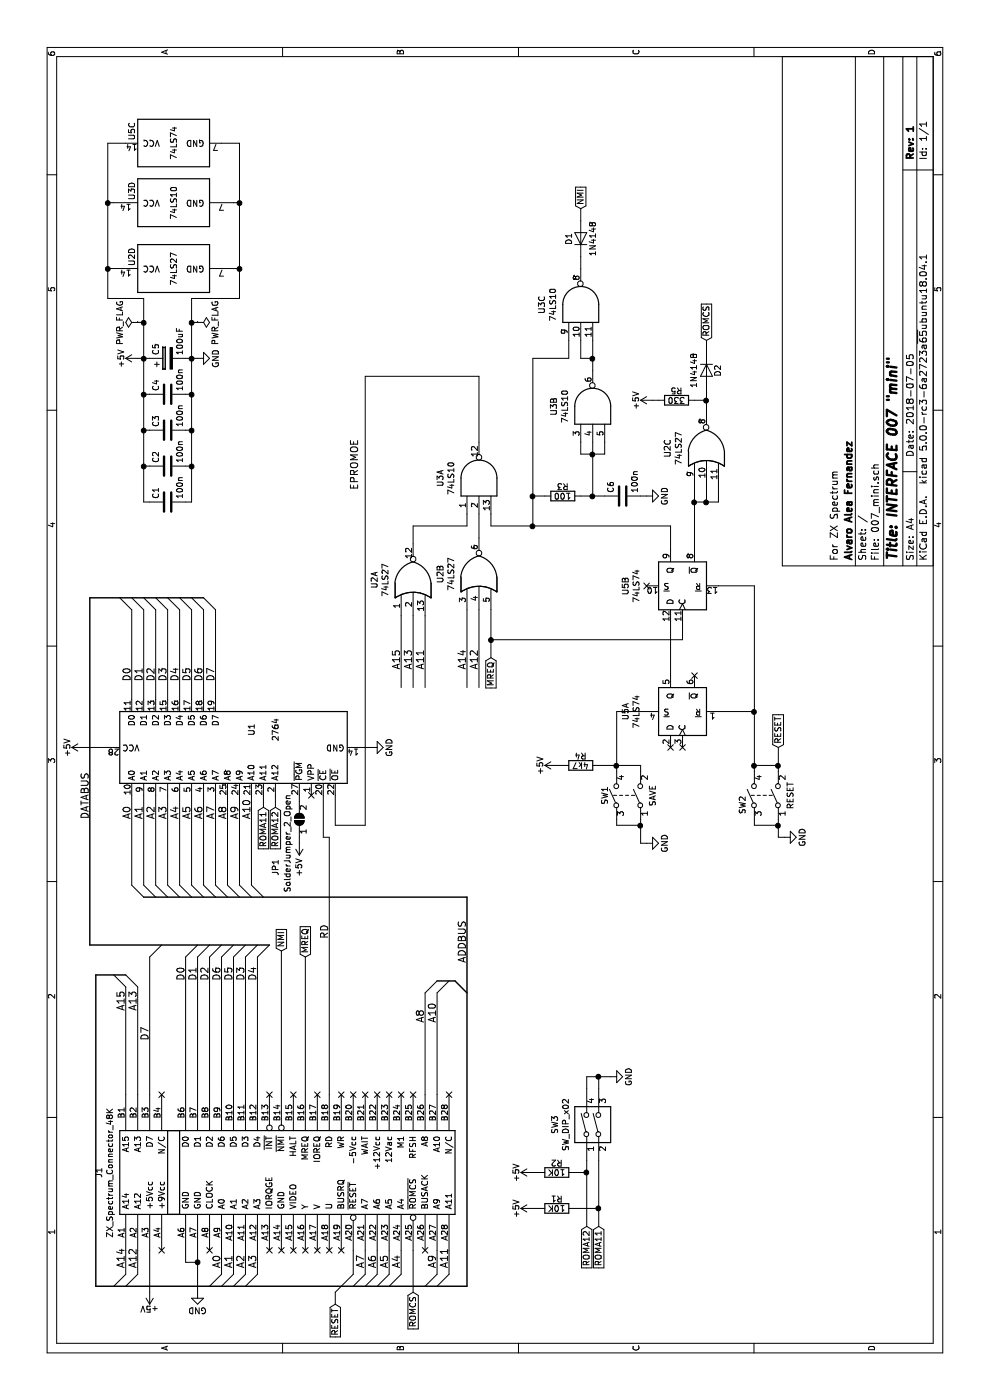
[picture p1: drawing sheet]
EESchema Schematic File Version 4
LIBS:007_mini-cache
EELAYER 26 0
EELAYER END
$Descr A4 11693 8268
encoding utf-8
Sheet 1 1
Title "INTERFACE 007 \"mini\""
Date "2018-07-05"
Rev "1"
Comp "Alvaro Alea Fernandez"
Comment1 "For ZX Spectrum"
Comment2 ""
Comment3 ""
Comment4 ""
$EndDescr
$Comp
L Memory_EPROM:2764 U1
U 1 1
P 5450 1900
F 0 "U1" H 5600 1700 50  0000 C CNN
F 1 "2764" H 5600 1500 50  0000 C CNN
F 2 "Package_DIP:DIP-28_W15.24mm_LongPads" H 5450 1900 50  0001 C CNN
F 3 "" H 5450 1900 50  0001 C CNN
	1    5450 1900
	1    0    0    -1  
$EndComp
$Comp
L Device:R R3
U 1 1
P 7550 4700
F 0 "R3" V 7630 4700 50  0000 C CNN
F 1 "100" V 7550 4700 50  0000 C CNN
F 2 "Resistor_THT:R_Axial_DIN0204_L3.6mm_D1.6mm_P7.62mm_Horizontal" V 7480 4700 50  0001 C CNN
F 3 "" H 7550 4700 50  0001 C CNN
F 4 "791-RC1/4-101JB" V 7550 4700 60  0001 C CNN "MOUSER PART"
	1    7550 4700
	1    0    0    -1  
$EndComp
$Comp
L Device:R R4
U 1 1
P 5300 4850
F 0 "R4" V 5380 4850 50  0000 C CNN
F 1 "4k7" V 5300 4850 50  0000 C CNN
F 2 "Resistor_THT:R_Axial_DIN0204_L3.6mm_D1.6mm_P7.62mm_Horizontal" V 5230 4850 50  0001 C CNN
F 3 "" H 5300 4850 50  0001 C CNN
F 4 "791-RC1/4-472JB" V 5300 4850 60  0001 C CNN "MOUSER PART"
	1    5300 4850
	1    0    0    -1  
$EndComp
$Comp
L Device:C C6
U 1 1
P 7550 5200
F 0 "C6" H 7575 5300 50  0000 L CNN
F 1 "100n" H 7575 5100 50  0000 L CNN
F 2 "Capacitor_THT:C_Disc_D4.7mm_W2.5mm_P5.00mm" H 7588 5050 50  0001 C CNN
F 3 "" H 7550 5200 50  0001 C CNN
	1    7550 5200
	1    0    0    -1  
$EndComp
$Comp
L Device:CP C5
U 1 1
P 8700 1400
F 0 "C5" H 8725 1500 50  0000 L CNN
F 1 "100uF" H 8725 1300 50  0000 L CNN
F 2 "Capacitor_THT:CP_Radial_D6.3mm_P2.50mm" H 8738 1250 50  0001 C CNN
F 3 "" H 8700 1400 50  0001 C CNN
	1    8700 1400
	1    0    0    -1  
$EndComp
$Comp
L Device:D D1
U 1 1
P 9700 4850
F 0 "D1" H 9700 4950 50  0000 C CNN
F 1 "1N4148" H 9700 4750 50  0000 C CNN
F 2 "Diode_THT:D_DO-35_SOD27_P7.62mm_Horizontal" H 9700 4850 50  0001 C CNN
F 3 "" H 9700 4850 50  0001 C CNN
	1    9700 4850
	1    0    0    -1  
$EndComp
$Comp
L Device:D D2
U 1 1
P 8600 5900
F 0 "D2" H 8600 6000 50  0000 C CNN
F 1 "1N4148" H 8600 5800 50  0000 C CNN
F 2 "Diode_THT:D_DO-35_SOD27_P7.62mm_Horizontal" H 8600 5900 50  0001 C CNN
F 3 "" H 8600 5900 50  0001 C CNN
	1    8600 5900
	-1   0    0    1   
$EndComp
Text Label 3000 1250 0    60   ~ 0
D7
Text Label 6000 1800 0    60   ~ 0
D7
Text Label 6000 1700 0    60   ~ 0
D6
Text Label 6000 1600 0    60   ~ 0
D5
Text Label 6000 1500 0    60   ~ 0
D4
Text Label 6000 1400 0    60   ~ 0
D3
Text Label 6000 1300 0    60   ~ 0
D2
Text Label 6000 1200 0    60   ~ 0
D1
Text Label 6000 1100 0    60   ~ 0
D0
Text Label 3500 1550 0    60   ~ 0
D0
Text Label 3500 1650 0    60   ~ 0
D1
Text Label 3500 1750 0    60   ~ 0
D2
Text Label 3500 1850 0    60   ~ 0
D6
Text Label 3500 1950 0    60   ~ 0
D5
Text Label 3500 2050 0    60   ~ 0
D3
Text Label 3500 2150 0    60   ~ 0
D4
Text Label 4850 750  0    60   ~ 0
DATABUS
$Comp
L power:GND #PWR06
U 1 1
P 900 1650
F 0 "#PWR06" H 900 1400 50  0001 C CNN
F 1 "GND" H 900 1500 50  0000 C CNN
F 2 "" H 900 1650 50  0001 C CNN
F 3 "" H 900 1650 50  0001 C CNN
	1    900  1650
	0    1    1    0   
$EndComp
$Comp
L power:+5V #PWR03
U 1 1
P 900 1250
F 0 "#PWR03" H 900 1100 50  0001 C CNN
F 1 "+5V" H 900 1390 50  0000 C CNN
F 2 "" H 900 1250 50  0001 C CNN
F 3 "" H 900 1250 50  0001 C CNN
	1    900  1250
	0    -1   -1   0   
$EndComp
$Comp
L Switch:SW_DPST SW1
U 1 1
P 5050 5250
F 0 "SW1" H 5050 5450 50  0000 C CNN
F 1 "SAVE" H 5050 5050 50  0000 C CNN
F 2 "Button_Switch_THT:SW_TH_Tactile_Omron_B3F-10xx" H 5050 5250 50  0001 C CNN
F 3 "" H 5050 5250 50  0001 C CNN
	1    5050 5250
	1    0    0    -1  
$EndComp
$Comp
L power:GND #PWR012
U 1 1
P 4650 5400
F 0 "#PWR012" H 4650 5150 50  0001 C CNN
F 1 "GND" H 4650 5250 50  0000 C CNN
F 2 "" H 4650 5400 50  0001 C CNN
F 3 "" H 4650 5400 50  0001 C CNN
	1    4650 5400
	1    0    0    -1  
$EndComp
$Comp
L power:GND #PWR015
U 1 1
P 4700 6550
F 0 "#PWR015" H 4700 6300 50  0001 C CNN
F 1 "GND" H 4700 6400 50  0000 C CNN
F 2 "" H 4700 6550 50  0001 C CNN
F 3 "" H 4700 6550 50  0001 C CNN
	1    4700 6550
	1    0    0    -1  
$EndComp
$Comp
L power:GND #PWR07
U 1 1
P 8700 1650
F 0 "#PWR07" H 8700 1400 50  0001 C CNN
F 1 "GND" H 8700 1500 50  0000 C CNN
F 2 "" H 8700 1650 50  0001 C CNN
F 3 "" H 8700 1650 50  0001 C CNN
	1    8700 1650
	1    0    0    -1  
$EndComp
$Comp
L power:GND #PWR013
U 1 1
P 7550 5400
F 0 "#PWR013" H 7550 5150 50  0001 C CNN
F 1 "GND" H 7550 5250 50  0000 C CNN
F 2 "" H 7550 5400 50  0001 C CNN
F 3 "" H 7550 5400 50  0001 C CNN
	1    7550 5400
	1    0    0    -1  
$EndComp
$Comp
L power:+5V #PWR014
U 1 1
P 8350 5450
F 0 "#PWR014" H 8350 5300 50  0001 C CNN
F 1 "+5V" H 8350 5590 50  0000 C CNN
F 2 "" H 8350 5450 50  0001 C CNN
F 3 "" H 8350 5450 50  0001 C CNN
	1    8350 5450
	1    0    0    -1  
$EndComp
$Comp
L power:+5V #PWR02
U 1 1
P 8700 1150
F 0 "#PWR02" H 8700 1000 50  0001 C CNN
F 1 "+5V" H 8700 1290 50  0000 C CNN
F 2 "" H 8700 1150 50  0001 C CNN
F 3 "" H 8700 1150 50  0001 C CNN
	1    8700 1150
	1    0    0    -1  
$EndComp
$Comp
L power:+5V #PWR011
U 1 1
P 5300 4650
F 0 "#PWR011" H 5300 4500 50  0001 C CNN
F 1 "+5V" H 5300 4790 50  0000 C CNN
F 2 "" H 5300 4650 50  0001 C CNN
F 3 "" H 5300 4650 50  0001 C CNN
	1    5300 4650
	1    0    0    -1  
$EndComp
Text Label 1100 1050 0    60   ~ 0
A14
Text Label 1100 1150 0    60   ~ 0
A12
Text Label 1100 1850 0    60   ~ 0
A0
Text Label 1100 1950 0    60   ~ 0
A1
Text Label 1100 2050 0    60   ~ 0
A2
Text Label 1100 2150 0    60   ~ 0
A3
Text Label 1100 3750 0    60   ~ 0
A11
Text Label 1100 3650 0    60   ~ 0
A9
Text Label 1100 3350 0    60   ~ 0
A4
Text Label 1100 3250 0    60   ~ 0
A5
Text Label 1100 3150 0    60   ~ 0
A6
Text Label 1100 3050 0    60   ~ 0
A7
Text Label 3150 3650 0    60   ~ 0
A10
Text Label 3150 3550 0    60   ~ 0
A8
Text Label 3250 1050 0    60   ~ 0
A15
Text Label 3250 1150 0    60   ~ 0
A13
Text Label 4850 1100 0    60   ~ 0
A0
Text Label 4850 1200 0    60   ~ 0
A1
Text Label 4850 1300 0    60   ~ 0
A2
Text Label 4850 1400 0    60   ~ 0
A3
Text Label 4850 1500 0    60   ~ 0
A4
Text Label 4850 1600 0    60   ~ 0
A5
Text Label 4850 1700 0    60   ~ 0
A6
Text Label 4850 1800 0    60   ~ 0
A7
Text Label 3650 3900 0    60   ~ 0
ADDBUS
Text Label 4850 1900 0    60   ~ 0
A8
Text Label 4850 2000 0    60   ~ 0
A9
Text Label 6100 3550 0    60   ~ 0
A11
Text Label 6100 3900 0    60   ~ 0
A14
Text Label 6100 4000 0    60   ~ 0
A12
$Comp
L power:+5V #PWR09
U 1 1
P 4650 2500
F 0 "#PWR09" H 4650 2350 50  0001 C CNN
F 1 "+5V" V 4650 2700 50  0000 C CNN
F 2 "" H 4650 2500 50  0001 C CNN
F 3 "" H 4650 2500 50  0001 C CNN
	1    4650 2500
	0    -1   -1   0   
$EndComp
$Comp
L Device:R R5
U 1 1
P 8350 5650
F 0 "R5" V 8430 5650 50  0000 C CNN
F 1 "330" V 8350 5650 50  0000 C CNN
F 2 "Resistor_THT:R_Axial_DIN0204_L3.6mm_D1.6mm_P7.62mm_Horizontal" V 8280 5650 50  0001 C CNN
F 3 "" H 8350 5650 50  0001 C CNN
F 4 "791-RC1/4-331JB" V 8350 5650 60  0001 C CNN "MOUSER PART"
	1    8350 5650
	1    0    0    -1  
$EndComp
Text Label 6100 3350 0    60   ~ 0
A15
Text Label 6100 3450 0    60   ~ 0
A13
NoConn ~ 1250 3550
NoConn ~ 1250 2850
NoConn ~ 1250 2750
NoConn ~ 1250 2650
NoConn ~ 1250 2550
NoConn ~ 1250 2450
NoConn ~ 1250 2350
NoConn ~ 1250 2250
NoConn ~ 1250 1750
NoConn ~ 1250 1350
NoConn ~ 2550 1350
NoConn ~ 2550 2250
NoConn ~ 2550 2450
NoConn ~ 2550 2650
NoConn ~ 2550 3450
NoConn ~ 2550 3350
NoConn ~ 2550 3250
NoConn ~ 2550 3150
NoConn ~ 2550 3050
NoConn ~ 2550 2950
NoConn ~ 2550 2850
Text Label 4850 2100 0    60   ~ 0
A10
$Comp
L power:PWR_FLAG #FLG01
U 1 1
P 9000 1150
F 0 "#FLG01" H 9000 1225 50  0001 C CNN
F 1 "PWR_FLAG" H 9000 1300 50  0000 C CNN
F 2 "" H 9000 1150 50  0001 C CNN
F 3 "" H 9000 1150 50  0001 C CNN
	1    9000 1150
	1    0    0    -1  
$EndComp
$Comp
L power:PWR_FLAG #FLG02
U 1 1
P 9000 1650
F 0 "#FLG02" H 9000 1725 50  0001 C CNN
F 1 "PWR_FLAG" H 9000 1800 50  0000 C CNN
F 2 "" H 9000 1650 50  0001 C CNN
F 3 "" H 9000 1650 50  0001 C CNN
	1    9000 1650
	-1   0    0    1   
$EndComp
NoConn ~ 2550 3750
Text Label 7600 3000 0    60   ~ 0
EPROMOE
NoConn ~ 6050 5800
NoConn ~ 5450 5600
NoConn ~ 5450 5700
NoConn ~ 6800 5400
$Comp
L Switch:SW_DPST SW2
U 1 1
P 5050 6400
F 0 "SW2" H 5050 6600 50  0000 R CNN
F 1 "RESET" H 5050 6200 50  0000 C CNN
F 2 "Button_Switch_THT:SW_TH_Tactile_Omron_B3F-10xx" H 5050 6400 50  0001 C CNN
F 3 "" H 5050 6400 50  0001 C CNN
	1    5050 6400
	1    0    0    -1  
$EndComp
Wire Wire Line
	5850 1100 6600 1100
Wire Wire Line
	5850 1200 6600 1200
Wire Wire Line
	5850 1300 6600 1300
Wire Wire Line
	5850 1400 6600 1400
Wire Wire Line
	5850 1500 6600 1500
Wire Wire Line
	5850 1600 6600 1600
Wire Wire Line
	5850 1700 6600 1700
Wire Wire Line
	5850 1800 6600 1800
Wire Wire Line
	2550 1250 3700 1250
Wire Wire Line
	2550 1550 3700 1550
Wire Wire Line
	2550 1650 3700 1650
Wire Wire Line
	2550 1750 3700 1750
Wire Wire Line
	2550 1850 3700 1850
Wire Wire Line
	2550 1950 3700 1950
Wire Wire Line
	2550 2050 3700 2050
Wire Wire Line
	2550 2150 3700 2150
Wire Wire Line
	1250 1550 1150 1550
Wire Wire Line
	1150 1550 1150 1650
Wire Wire Line
	900  1650 1150 1650
Connection ~ 1150 1650
Wire Wire Line
	900  1250 1250 1250
Wire Wire Line
	4850 5150 4800 5150
Wire Wire Line
	4800 5150 4800 5350
Wire Wire Line
	4650 5350 4800 5350
Wire Wire Line
	5250 5150 5300 5150
Wire Wire Line
	5300 5000 5300 5150
Wire Wire Line
	5300 5350 5250 5350
Wire Wire Line
	4850 6300 4800 6300
Wire Wire Line
	4800 6300 4800 6500
Wire Wire Line
	4700 6500 4800 6500
Wire Wire Line
	5750 6000 5750 6300
Wire Wire Line
	5250 6500 5300 6500
Wire Wire Line
	8700 1550 8700 1600
Wire Wire Line
	7550 5350 7550 5400
Wire Wire Line
	4700 6550 4700 6500
Connection ~ 4800 6500
Wire Wire Line
	4650 5400 4650 5350
Connection ~ 4800 5350
Wire Wire Line
	8350 5450 8350 5500
Wire Wire Line
	8700 1150 8700 1200
Wire Wire Line
	7550 4850 7550 4950
Connection ~ 5300 6300
Wire Wire Line
	5300 4650 5300 4700
Connection ~ 5300 5150
Wire Wire Line
	7550 4450 7550 4550
Wire Wire Line
	1050 1050 1250 1050
Wire Wire Line
	1050 1150 1250 1150
Wire Wire Line
	1050 1850 1250 1850
Wire Wire Line
	1050 1950 1250 1950
Wire Wire Line
	1050 2050 1250 2050
Wire Wire Line
	1250 2150 1050 2150
Wire Wire Line
	1050 3650 1250 3650
Wire Wire Line
	1050 3750 1250 3750
Wire Wire Line
	1050 3050 1250 3050
Wire Wire Line
	1050 3150 1250 3150
Wire Wire Line
	1050 3250 1250 3250
Wire Wire Line
	1050 3350 1250 3350
Wire Wire Line
	2550 1050 3450 1050
Wire Bus Line
	3550 800  950  800 
Wire Wire Line
	5950 3550 6550 3550
Wire Wire Line
	6600 3900 5950 3900
Wire Wire Line
	5950 4000 6600 4000
Wire Wire Line
	7200 4000 7400 4000
Wire Wire Line
	7100 5800 7500 5800
Wire Wire Line
	7300 4450 7300 5600
Connection ~ 7550 4450
Wire Wire Line
	7400 4100 7300 4100
Wire Wire Line
	7300 4100 7300 4450
Connection ~ 7300 4450
Wire Wire Line
	7550 4950 7900 4950
Wire Wire Line
	7900 4850 7900 4950
Wire Wire Line
	7900 5050 8000 5050
Wire Wire Line
	9450 4850 9550 4850
Wire Wire Line
	9850 4850 9950 4850
Wire Wire Line
	2550 2350 3750 2350
Wire Wire Line
	8350 5800 8350 5900
Wire Wire Line
	8250 5900 8350 5900
Connection ~ 8350 5900
Wire Wire Line
	8750 5900 8850 5900
Wire Wire Line
	1250 3450 900  3450
Wire Wire Line
	1250 2950 1050 2950
Wire Wire Line
	1050 2950 900  2800
Wire Wire Line
	900  2800 800  2800
Wire Wire Line
	6550 3350 5950 3350
Wire Wire Line
	6550 3450 5950 3450
Wire Wire Line
	2550 2550 3700 2550
Connection ~ 7550 4950
Connection ~ 5750 6300
Wire Wire Line
	8700 1200 9000 1200
Wire Wire Line
	9000 1200 9000 1150
Connection ~ 8700 1200
Wire Wire Line
	8700 1600 9000 1600
Wire Wire Line
	9000 1600 9000 1650
Connection ~ 8700 1600
Wire Wire Line
	8000 4000 8550 4000
Wire Wire Line
	4800 2800 5050 2800
Wire Wire Line
	4800 2800 4800 3050
Connection ~ 7900 4950
Wire Wire Line
	7500 5800 7500 5900
Wire Wire Line
	7500 5900 7650 5900
Connection ~ 7500 5800
Wire Wire Line
	7500 6000 7650 6000
Connection ~ 7500 5900
Wire Wire Line
	7900 4850 8000 4850
Wire Wire Line
	7150 3450 7300 3450
Wire Wire Line
	7300 3450 7300 3900
Wire Wire Line
	7300 3900 7400 3900
Wire Wire Line
	4700 2750 2550 2750
Wire Wire Line
	6800 6300 6800 6000
Wire Wire Line
	6050 5600 6500 5600
Connection ~ 6350 4100
Wire Wire Line
	5750 5150 5750 5400
Wire Wire Line
	5750 6300 6800 6300
Connection ~ 5300 6500
Wire Wire Line
	5250 6300 5300 6300
Wire Wire Line
	6350 5700 6500 5700
Wire Wire Line
	7300 5600 7100 5600
Wire Wire Line
	6600 4100 6350 4100
Wire Wire Line
	6350 4100 6200 4100
Wire Wire Line
	8850 4750 8700 4750
Wire Wire Line
	8700 4750 8700 4450
Wire Wire Line
	8550 4000 8550 3050
Text Label 3850 2750 0    60   ~ 0
RD
Wire Wire Line
	1150 1650 1250 1650
Wire Wire Line
	4800 6500 4850 6500
Wire Wire Line
	4800 5350 4850 5350
Wire Wire Line
	5300 6300 5300 6500
Wire Wire Line
	5300 5150 5750 5150
Wire Wire Line
	5300 5150 5300 5350
Wire Wire Line
	7550 4450 7300 4450
Wire Wire Line
	8350 5900 8450 5900
Wire Wire Line
	7550 4950 7550 5050
Wire Wire Line
	5750 6300 5300 6300
Wire Wire Line
	8700 1200 8700 1250
Wire Wire Line
	8700 1600 8700 1650
Wire Wire Line
	7900 4950 8000 4950
Wire Wire Line
	7900 4950 7900 5050
Wire Wire Line
	7500 5800 7650 5800
Wire Wire Line
	7500 5900 7500 6000
Wire Wire Line
	6350 4100 6350 5700
Wire Wire Line
	5300 6500 5450 6500
Text GLabel 5450 6500 2    50   Input ~ 0
RESET
Text GLabel 800  2800 0    50   Input ~ 0
RESET
Text GLabel 900  3450 0    50   Input ~ 0
ROMCS
Text GLabel 3750 2350 2    50   Input ~ 0
NMI
Text GLabel 3700 2550 2    50   Input ~ 0
MREQ
Text GLabel 9950 4850 2    50   Input ~ 0
NMI
Text GLabel 6200 4100 0    50   Input ~ 0
MREQ
Text GLabel 8850 5900 2    50   Input ~ 0
ROMCS
Wire Wire Line
	4800 3050 8550 3050
Wire Wire Line
	2550 3550 3400 3550
Wire Wire Line
	2550 3650 3400 3650
$Comp
L ALEA:ZX_Spectrum_Connector_48K J1
U 1 1
P 1900 2400
F 0 "J1" H 1900 3975 50  0000 C CNN
F 1 "ZX_Spectrum_Connector_48K" H 1900 3884 50  0000 C CNN
F 2 "SINCLAIR:ZX_CONN" H 1900 2550 50  0001 C CNN
F 3 "~" H 1900 2550 50  0001 C CNN
	1    1900 2400
	-1   0    0    -1  
$EndComp
Wire Wire Line
	2550 1150 3450 1150
$Comp
L Device:C C4
U 1 1
P 8400 1400
F 0 "C4" H 8425 1500 50  0000 L CNN
F 1 "100n" H 8425 1300 50  0000 L CNN
F 2 "Capacitor_THT:C_Disc_D4.7mm_W2.5mm_P5.00mm" H 8438 1250 50  0001 C CNN
F 3 "" H 8400 1400 50  0001 C CNN
	1    8400 1400
	1    0    0    -1  
$EndComp
$Comp
L Device:C C3
U 1 1
P 8100 1400
F 0 "C3" H 8125 1500 50  0000 L CNN
F 1 "100n" H 8125 1300 50  0000 L CNN
F 2 "Capacitor_THT:C_Disc_D4.7mm_W2.5mm_P5.00mm" H 8138 1250 50  0001 C CNN
F 3 "" H 8100 1400 50  0001 C CNN
	1    8100 1400
	1    0    0    -1  
$EndComp
$Comp
L Device:C C2
U 1 1
P 7800 1400
F 0 "C2" H 7825 1500 50  0000 L CNN
F 1 "100n" H 7825 1300 50  0000 L CNN
F 2 "Capacitor_THT:C_Disc_D4.7mm_W2.5mm_P5.00mm" H 7838 1250 50  0001 C CNN
F 3 "" H 7800 1400 50  0001 C CNN
	1    7800 1400
	1    0    0    -1  
$EndComp
Wire Wire Line
	8700 1200 8400 1200
Wire Wire Line
	7800 1200 7800 1250
Wire Wire Line
	8100 1250 8100 1200
Connection ~ 8100 1200
Wire Wire Line
	8100 1200 7800 1200
Wire Wire Line
	8400 1200 8400 1250
Connection ~ 8400 1200
Wire Wire Line
	8400 1200 8100 1200
Wire Wire Line
	8700 1600 8400 1600
Wire Wire Line
	7800 1600 7800 1550
Wire Wire Line
	8100 1550 8100 1600
Connection ~ 8100 1600
Wire Wire Line
	8100 1600 7800 1600
Wire Wire Line
	8400 1550 8400 1600
Connection ~ 8400 1600
Wire Wire Line
	8400 1600 8100 1600
$Comp
L Device:C C1
U 1 1
P 7500 1400
F 0 "C1" H 7525 1500 50  0000 L CNN
F 1 "100n" H 7525 1300 50  0000 L CNN
F 2 "Capacitor_THT:C_Disc_D4.7mm_W2.5mm_P5.00mm" H 7538 1250 50  0001 C CNN
F 3 "" H 7500 1400 50  0001 C CNN
	1    7500 1400
	1    0    0    -1  
$EndComp
Wire Wire Line
	7800 1200 7500 1200
Wire Wire Line
	7500 1200 7500 1250
Connection ~ 7800 1200
Wire Wire Line
	7800 1600 7500 1600
Wire Wire Line
	7500 1600 7500 1550
Connection ~ 7800 1600
Wire Bus Line
	6700 750  3800 750 
Wire Wire Line
	5050 2700 4700 2700
Wire Wire Line
	4700 2700 4700 2750
$Comp
L power:+5V #PWR01
U 1 1
P 5450 700
F 0 "#PWR01" H 5450 550 50  0001 C CNN
F 1 "+5V" H 5450 840 50  0000 C CNN
F 2 "" H 5450 700 50  0001 C CNN
F 3 "" H 5450 700 50  0001 C CNN
	1    5450 700 
	1    0    0    -1  
$EndComp
Wire Wire Line
	5450 700  5450 900 
$Comp
L power:GND #PWR010
U 1 1
P 5450 3100
F 0 "#PWR010" H 5450 2850 50  0001 C CNN
F 1 "GND" H 5450 2950 50  0000 C CNN
F 2 "" H 5450 3100 50  0001 C CNN
F 3 "" H 5450 3100 50  0001 C CNN
	1    5450 3100
	1    0    0    -1  
$EndComp
Wire Wire Line
	5450 3000 5450 3100
Entry Wire Line
	3700 1250 3800 1350
Entry Wire Line
	3700 1550 3800 1650
Entry Wire Line
	3700 1650 3800 1750
Entry Wire Line
	3700 1750 3800 1850
Entry Wire Line
	3700 1850 3800 1950
Entry Wire Line
	3700 1950 3800 2050
Entry Wire Line
	3700 2050 3800 2150
Entry Wire Line
	3700 2150 3800 2250
Entry Wire Line
	3400 3550 3500 3650
Entry Wire Line
	3400 3650 3500 3750
Entry Wire Line
	950  3650 1050 3750
Entry Wire Line
	950  3550 1050 3650
Entry Wire Line
	950  3250 1050 3350
Entry Wire Line
	950  3150 1050 3250
Entry Wire Line
	950  3050 1050 3150
Entry Wire Line
	950  2950 1050 3050
Entry Wire Line
	950  2050 1050 2150
Entry Wire Line
	950  1950 1050 2050
Entry Wire Line
	950  1850 1050 1950
Entry Wire Line
	950  1750 1050 1850
Entry Wire Line
	950  950  1050 1050
Entry Wire Line
	950  1050 1050 1150
Entry Wire Line
	3450 1050 3550 950 
Entry Wire Line
	3450 1150 3550 1050
Entry Wire Line
	6600 1200 6700 1100
Entry Wire Line
	6600 1100 6700 1000
Entry Wire Line
	6600 1300 6700 1200
Entry Wire Line
	6600 1400 6700 1300
Entry Wire Line
	6600 1500 6700 1400
Entry Wire Line
	6600 1600 6700 1500
Entry Wire Line
	6600 1700 6700 1600
Entry Wire Line
	4200 1200 4300 1100
Entry Wire Line
	4200 1300 4300 1200
Entry Wire Line
	4200 1400 4300 1300
Entry Wire Line
	4200 1500 4300 1400
Entry Wire Line
	4200 1600 4300 1500
Entry Wire Line
	4200 1700 4300 1600
Entry Wire Line
	4200 2200 4300 2100
Entry Wire Line
	4200 2100 4300 2000
Entry Wire Line
	4200 2000 4300 1900
Entry Wire Line
	4200 1900 4300 1800
Entry Wire Line
	4200 1800 4300 1700
Entry Wire Line
	6600 1800 6700 1700
Entry Bus Bus
	3400 3900 3500 3800
$Comp
L 007_mini-rescue:74LS10-Logic_74xx U3
U 1 1
P 7700 4000
F 0 "U3" H 7700 4325 50  0000 C CNN
F 1 "74LS10" H 7700 4234 50  0000 C CNN
F 2 "Package_DIP:DIP-14_W7.62mm_LongPads" H 7700 4000 50  0001 C CNN
F 3 "http://www.ti.com/lit/gpn/sn74LS10" H 7700 4000 50  0001 C CNN
	1    7700 4000
	1    0    0    -1  
$EndComp
$Comp
L 007_mini-rescue:74LS10-Logic_74xx U3
U 2 1
P 8300 4950
F 0 "U3" H 8300 5275 50  0000 C CNN
F 1 "74LS10" H 8300 5184 50  0000 C CNN
F 2 "Package_DIP:DIP-14_W7.62mm_LongPads" H 8300 4950 50  0001 C CNN
F 3 "http://www.ti.com/lit/gpn/sn74LS10" H 8300 4950 50  0001 C CNN
	2    8300 4950
	1    0    0    -1  
$EndComp
$Comp
L 007_mini-rescue:74LS10-Logic_74xx U3
U 3 1
P 9150 4850
F 0 "U3" H 9150 5175 50  0000 C CNN
F 1 "74LS10" H 9150 5084 50  0000 C CNN
F 2 "Package_DIP:DIP-14_W7.62mm_LongPads" H 9150 4850 50  0001 C CNN
F 3 "http://www.ti.com/lit/gpn/sn74LS10" H 9150 4850 50  0001 C CNN
	3    9150 4850
	1    0    0    -1  
$EndComp
$Comp
L 007_mini-rescue:74LS27-Logic_74xx U2
U 1 1
P 6850 3450
F 0 "U2" H 6850 3775 50  0000 C CNN
F 1 "74LS27" H 6850 3684 50  0000 C CNN
F 2 "Package_DIP:DIP-14_W7.62mm_LongPads" H 6850 3450 50  0001 C CNN
F 3 "http://www.ti.com/lit/gpn/sn74LS27" H 6850 3450 50  0001 C CNN
	1    6850 3450
	1    0    0    -1  
$EndComp
$Comp
L 007_mini-rescue:74LS27-Logic_74xx U2
U 2 1
P 6900 4000
F 0 "U2" H 6900 4325 50  0000 C CNN
F 1 "74LS27" H 6900 4234 50  0000 C CNN
F 2 "Package_DIP:DIP-14_W7.62mm_LongPads" H 6900 4000 50  0001 C CNN
F 3 "http://www.ti.com/lit/gpn/sn74LS27" H 6900 4000 50  0001 C CNN
	2    6900 4000
	1    0    0    -1  
$EndComp
$Comp
L 007_mini-rescue:74LS27-Logic_74xx U2
U 3 1
P 7950 5900
F 0 "U2" H 7950 6225 50  0000 C CNN
F 1 "74LS27" H 7950 6134 50  0000 C CNN
F 2 "Package_DIP:DIP-14_W7.62mm_LongPads" H 7950 5900 50  0001 C CNN
F 3 "http://www.ti.com/lit/gpn/sn74LS27" H 7950 5900 50  0001 C CNN
	3    7950 5900
	1    0    0    -1  
$EndComp
$Comp
L 007_mini-rescue:74LS74-Logic_74xx U5
U 2 1
P 6800 5700
F 0 "U5" H 6800 6178 50  0000 C CNN
F 1 "74LS74" H 6800 6087 50  0000 C CNN
F 2 "Package_DIP:DIP-14_W7.62mm_LongPads" H 6800 5700 50  0001 C CNN
F 3 "74xx/74hc_hct74.pdf" H 6800 5700 50  0001 C CNN
	2    6800 5700
	1    0    0    -1  
$EndComp
$Comp
L 007_mini-rescue:74LS74-Logic_74xx U5
U 1 1
P 5750 5700
F 0 "U5" H 5750 6178 50  0000 C CNN
F 1 "74LS74" H 5750 6087 50  0000 C CNN
F 2 "Package_DIP:DIP-14_W7.62mm_LongPads" H 5750 5700 50  0001 C CNN
F 3 "74xx/74hc_hct74.pdf" H 5750 5700 50  0001 C CNN
	1    5750 5700
	1    0    0    -1  
$EndComp
Text GLabel 4950 2200 0    50   Input ~ 0
ROMA11
Text GLabel 4950 2300 0    50   Input ~ 0
ROMA12
Wire Wire Line
	4950 2200 5050 2200
Wire Wire Line
	4950 2300 5050 2300
Text GLabel 1450 5000 0    50   Input ~ 0
ROMA11
Text GLabel 1450 4900 0    50   Input ~ 0
ROMA12
$Comp
L power:+5V #PWR05
U 1 1
P 1900 4450
F 0 "#PWR05" H 1900 4300 50  0001 C CNN
F 1 "+5V" H 1900 4590 50  0000 C CNN
F 2 "" H 1900 4450 50  0001 C CNN
F 3 "" H 1900 4450 50  0001 C CNN
	1    1900 4450
	1    0    0    -1  
$EndComp
$Comp
L Device:R R2
U 1 1
P 1900 4650
F 0 "R2" V 1980 4650 50  0000 C CNN
F 1 "10K" V 1900 4650 50  0000 C CNN
F 2 "Resistor_THT:R_Axial_DIN0204_L3.6mm_D1.6mm_P7.62mm_Horizontal" V 1830 4650 50  0001 C CNN
F 3 "" H 1900 4650 50  0001 C CNN
F 4 "791-RC1/4-331JB" V 1900 4650 60  0001 C CNN "MOUSER PART"
	1    1900 4650
	1    0    0    -1  
$EndComp
Wire Wire Line
	1900 4450 1900 4500
$Comp
L power:+5V #PWR04
U 1 1
P 1600 4450
F 0 "#PWR04" H 1600 4300 50  0001 C CNN
F 1 "+5V" H 1600 4590 50  0000 C CNN
F 2 "" H 1600 4450 50  0001 C CNN
F 3 "" H 1600 4450 50  0001 C CNN
	1    1600 4450
	1    0    0    -1  
$EndComp
$Comp
L Device:R R1
U 1 1
P 1600 4650
F 0 "R1" V 1680 4650 50  0000 C CNN
F 1 "10K" V 1600 4650 50  0000 C CNN
F 2 "Resistor_THT:R_Axial_DIN0204_L3.6mm_D1.6mm_P7.62mm_Horizontal" V 1530 4650 50  0001 C CNN
F 3 "" H 1600 4650 50  0001 C CNN
F 4 "791-RC1/4-331JB" V 1600 4650 60  0001 C CNN "MOUSER PART"
	1    1600 4650
	1    0    0    -1  
$EndComp
Wire Wire Line
	1600 4450 1600 4500
$Comp
L Switch:SW_DIP_x02 SW3
U 1 1
P 2300 5000
F 0 "SW3" H 2300 5367 50  0000 C CNN
F 1 "SW_DIP_x02" H 2300 5276 50  0000 C CNN
F 2 "Button_Switch_THT:SW_DIP_SPSTx02_Slide_9.78x7.26mm_W7.62mm_P2.54mm" H 2300 5000 50  0001 C CNN
F 3 "" H 2300 5000 50  0001 C CNN
	1    2300 5000
	1    0    0    -1  
$EndComp
$Comp
L power:GND #PWR08
U 1 1
P 2700 5100
F 0 "#PWR08" H 2700 4850 50  0001 C CNN
F 1 "GND" H 2700 4950 50  0000 C CNN
F 2 "" H 2700 5100 50  0001 C CNN
F 3 "" H 2700 5100 50  0001 C CNN
	1    2700 5100
	1    0    0    -1  
$EndComp
Wire Wire Line
	2600 4900 2700 4900
Wire Wire Line
	2700 4900 2700 5000
Wire Wire Line
	2600 5000 2700 5000
Connection ~ 2700 5000
Wire Wire Line
	2700 5000 2700 5100
NoConn ~ 5050 2600
Wire Wire Line
	5000 2500 5050 2500
Wire Wire Line
	7550 4450 8700 4450
Wire Wire Line
	8700 4850 8700 4950
Wire Wire Line
	8600 4950 8700 4950
Wire Wire Line
	8700 4950 8850 4950
Connection ~ 8700 4950
Wire Wire Line
	8850 4850 8700 4850
Wire Wire Line
	1450 5000 1600 5000
Wire Wire Line
	1450 4900 1900 4900
Wire Wire Line
	1600 4800 1600 5000
Connection ~ 1600 5000
Wire Wire Line
	1600 5000 2000 5000
Wire Wire Line
	1900 4800 1900 4900
Connection ~ 1900 4900
Wire Wire Line
	1900 4900 2000 4900
$Comp
L Jumper:SolderJumper_2_Open JP1
U 1 1
P 4850 2500
F 0 "JP1" H 4450 2700 50  0000 C CNN
F 1 "SolderJumper_2_Open" H 4650 2600 50  0000 C CNN
F 2 "Jumper:SolderJumper-2_P1.3mm_Open_RoundedPad1.0x1.5mm" H 4850 2500 50  0001 C CNN
F 3 "~" H 4850 2500 50  0001 C CNN
	1    4850 2500
	1    0    0    -1  
$EndComp
Wire Wire Line
	4650 2500 4700 2500
$Comp
L 007_mini-rescue:74LS10-Logic_74xx U3
U 4 1
P 10000 1450
F 0 "U3" H 10100 1800 50  0000 C CNN
F 1 "74LS10" H 10000 1450 50  0000 C CNN
F 2 "Package_DIP:DIP-14_W7.62mm_LongPads" H 10000 1450 50  0001 C CNN
F 3 "http://www.ti.com/lit/gpn/sn74LS10" H 10000 1450 50  0001 C CNN
	4    10000 1450
	1    0    0    -1  
$EndComp
$Comp
L 007_mini-rescue:74LS27-Logic_74xx U2
U 4 1
P 9450 1450
F 0 "U2" H 9550 1800 50  0000 C CNN
F 1 "74LS27" H 9450 1450 50  0000 C CNN
F 2 "Package_DIP:DIP-14_W7.62mm_LongPads" H 9450 1450 50  0001 C CNN
F 3 "http://www.ti.com/lit/gpn/sn74LS27" H 9450 1450 50  0001 C CNN
	4    9450 1450
	1    0    0    -1  
$EndComp
$Comp
L 007_mini-rescue:74LS74-Logic_74xx U5
U 3 1
P 10500 1450
F 0 "U5" H 10600 1800 50  0000 C CNN
F 1 "74LS74" H 10500 1450 50  0000 C CNN
F 2 "Package_DIP:DIP-14_W7.62mm_LongPads" H 10500 1450 50  0001 C CNN
F 3 "74xx/74hc_hct74.pdf" H 10500 1450 50  0001 C CNN
	3    10500 1450
	1    0    0    -1  
$EndComp
Wire Wire Line
	10500 1050 10500 900 
Wire Wire Line
	10500 900  10000 900 
Wire Wire Line
	9200 900  9200 1200
Wire Wire Line
	9200 1200 9000 1200
Connection ~ 9000 1200
Wire Wire Line
	9000 1600 9200 1600
Wire Wire Line
	9200 1600 9200 2000
Wire Wire Line
	9200 2000 9450 2000
Wire Wire Line
	10500 2000 10500 1850
Connection ~ 9000 1600
Wire Wire Line
	10000 1950 10000 2000
Connection ~ 10000 2000
Wire Wire Line
	10000 2000 10500 2000
Wire Wire Line
	9450 1950 9450 2000
Connection ~ 9450 2000
Wire Wire Line
	9450 2000 10000 2000
Wire Wire Line
	9450 950  9450 900 
Connection ~ 9450 900 
Wire Wire Line
	9450 900  9200 900 
Wire Wire Line
	10000 950  10000 900 
Connection ~ 10000 900 
Wire Wire Line
	10000 900  9450 900 
Wire Wire Line
	4300 1100 5050 1100
Wire Wire Line
	4300 1200 5050 1200
Wire Wire Line
	4300 1300 5050 1300
Wire Wire Line
	4300 1400 5050 1400
Wire Wire Line
	4300 1500 5050 1500
Wire Wire Line
	4300 1600 5050 1600
Wire Wire Line
	4300 1700 5050 1700
Wire Wire Line
	4300 1800 5050 1800
Wire Wire Line
	4300 1900 5050 1900
Wire Wire Line
	4300 2000 5050 2000
Wire Wire Line
	4300 2100 5050 2100
Wire Bus Line
	3550 800  3550 1050
Wire Bus Line
	950  3900 4200 3900
Wire Bus Line
	3500 3650 3500 3800
Wire Bus Line
	6700 750  6700 1700
Wire Bus Line
	3800 750  3800 2250
Wire Bus Line
	950  800  950  3900
Wire Bus Line
	4200 1200 4200 3900
$EndSCHEMATC
